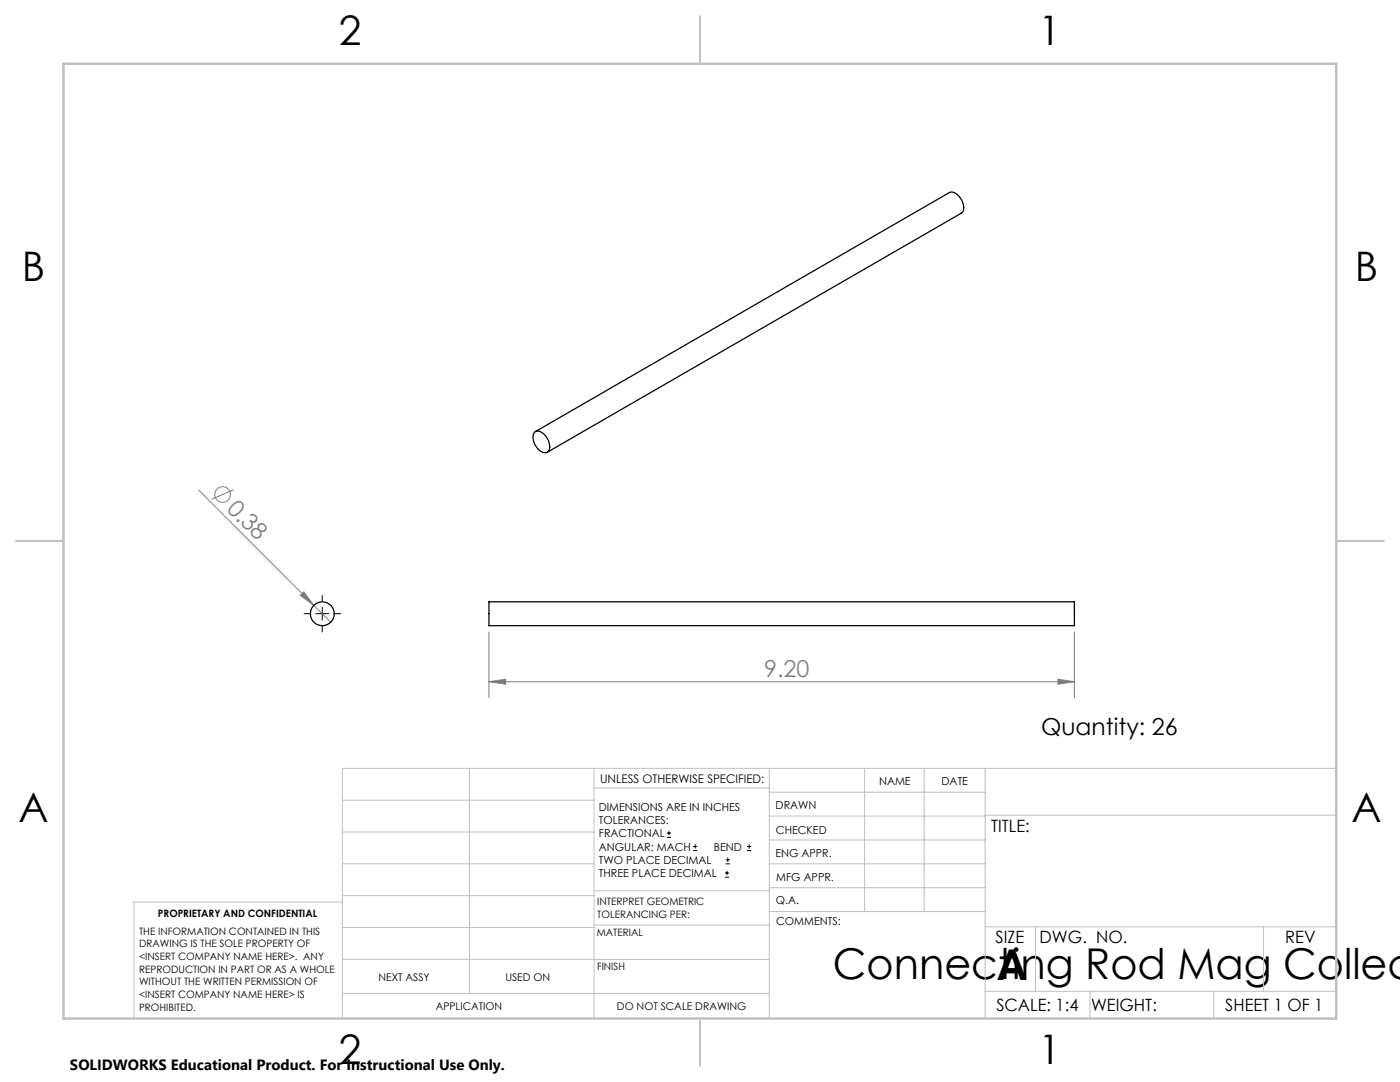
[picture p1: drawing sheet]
<svg xmlns="http://www.w3.org/2000/svg" width="279mm" height="216mm" viewBox="0 0 279 216" stroke-linecap="round" stroke-linejoin="round" font-family="sans-serif">
<g fill="none" stroke="#808080" stroke-width=".2">
<path d="M39.7 97.8l22.9 23M46.6 97.7l-4.4 1.9M60.6 118.1l2 2.7-2.7-2zM62.6 120.8l3.4 3.3M97.6 136l3.3-.5v1zM97.6 126.1v13.1M97.6 136h116.8M211.1 135.5l3.3 .5-3.3 .5zM214.4 126.1v13.1"/>
<circle cx="44.4" cy="98.7" r="1.56"/>
</g>
<g fill="none" stroke="#000" stroke-width=".2">
<path d="M64.3 118.8v1.1M60.7 122.4h1.1M63 122.4h2.6M64.3 121.2v2.5M64.3 125v1.1M66.9 122.4h1.1M133.1 167.1h.8M133.1 166.2h.8M133.5 165.8v.9M138.3 169.7h.8M138.3 168.9h.8M138.7 168.5v.8"/>
<path d="M144.7 175h.8M144.7 174.2h.8M144.8 172.4h.9M144.8 171.6h.9M145.1 173.8v.8M145.2 171.1v.9M149.1 169.7h.8M149.1 168.9h.8M149.5 168.5v.8"/>
</g>
<g fill="none" stroke="#c0c0c0" stroke-width=".2">
<path d="M68.3 159.7h50.3M93.7 153.3v44.9M118.6 153.3v49.9M118.6 157.2h34.9M153.5 153.3v49.9M153.5 158.1h43.1M172.5 153.3v28.6M184.4 153.3v28.6M196.6 153.3v49.9M266.7 153.3h-198.4v49.9M68.3 178.7h50.3M68.3 172.4h50.3"/>
<path d="M68.3 166h50.3M68.3 180h-41.6v23.2M118.6 177.7h35M153.5 167.6h43.1M153.5 162.8h43.1M153.5 172.4h43.1M153.5 177.1h43.1M196.6 162.7h70.1M68.3 198.2h85.2M68.3 191.4l85.2 .1M68.3 185.1h50.3M118.6 184.6h35"/>
<path d="M153.6 181.9h43M196.6 197.8h70.1M196.6 184.9h70.1M206.7 184.9v12.9M217.5 197.8v5.4M242.2 197.8v5.4M252.2 184.9v12.9"/>
</g>
<path d="M139.7 3.2v9.5M3.1 107.9h9.6M266.7 107.9h9.5M139.7 203.2v9.6" fill="none" stroke="#c0c0c0" stroke-width=".25"/>
<path d="M12.7 12.7h254v190.5h-254z" fill="none" stroke="#c0c0c0" stroke-width=".5"/>
<g fill="#808080">
<path d="M60.6 118.1l2 2.7-2.7-2z"/>
<path d="M97.6 136l3.3-.5v1zM211.1 135.5l3.3 .5-3.3 .5z"/>
</g>
<g fill="none" stroke="#000" stroke-width=".25">
<path d="M106.6 86.3a1.26 1.26 0 0 1 1.9 .3 3.1 3.1 0 0 1 1 3.4 1.47 1.47 0 0 1-2.2-.5 2.98 2.98 0 0 1-.7-3.2zM106.9 86.1l82.6-47.7a2.42 2.42 0 0 1 2.6 1.9 1.78 1.78 0 0 1-.3 2.2l-82.6 47.7M97.6 120.1h116.8v4.7h-116.8z"/>
<circle cx="64.3" cy="122.5" r="2.39"/>
</g>
<g font-size="8.5">
<text x="166.2" y="195.4">Connecting Rod Mag Collec</text>
<text x="198.9" y="195.5">A</text>
</g>
<g font-size="8.1">
<text x="67.6" y="8.9">2</text>
<text x="207.3" y="8.9">1</text>
<text x="4.4" y="56.1">B</text>
<text x="270.4" y="56.1">B</text>
<text x="3.7" y="164.1">A</text>
<text x="269.7" y="164.1">A</text>
<text x="67.6" y="212.4">2</text>
<text x="207.3" y="212.4">1</text>
</g>
<g font-size="4.7" fill="#808080">
<text x="45.1" y="101.7" transform="rotate(45 45.1 101.7)">0.38</text>
<text x="152.5" y="135">9.20</text>
</g>
<text font-size="4.7" x="207.8" y="146.7">Quantity: 26</text>
<g font-size="3.4">
<text x="197.8" y="166">TITLE:</text>
<text x="198.7" y="188.1">SIZE</text>
<text x="207.5" y="188.1">DWG. NO.</text>
<text x="256.5" y="188.2">REV</text>
<text x="198.8" y="201.7">SCALE: 1:4</text>
<text x="217.7" y="201.8">WEIGHT:</text>
<text x="244.5" y="201.7">SHEET 1 OF 1</text>
</g>
<text font-size="3" x="14" y="213.5">SOLIDWORKS Educational Product. For Instructional Use Only.</text>
<text font-size="2.4" x="119.8" y="156.2">UNLESS OTHERWISE SPECIFIED:</text>
<g font-size="2.2">
<text x="119.5" y="161.8">DIMENSIONS ARE IN INCHES</text>
<text x="154.8" y="161.4">DRAWN</text>
<text x="175.4" y="156.6">NAME</text>
<text x="187.9" y="156.7">DATE</text>
<text x="119.5" y="164.4">TOLERANCES:</text>
<text x="119.5" y="167.1">FRACTIONAL</text>
<text x="154.9" y="166.3">CHECKED</text>
<text x="119.5" y="169.7">ANGULAR: MACH</text>
<text x="119.5" y="172.4">TWO PLACE DECIMAL</text>
<text x="142.5" y="169.7">BEND</text>
<text x="154.8" y="171">ENG APPR.</text>
<text x="119.5" y="175">THREE PLACE DECIMAL</text>
<text x="154.9" y="175.7">MFG APPR.</text>
<text x="154.9" y="180.4">Q.A.</text>
<text x="154.9" y="184.6">COMMENTS:</text>
</g>
<g font-size="2.1">
<text x="75.5" y="195.7">NEXT ASSY</text>
<text x="100.9" y="195.7">USED ON</text>
<text x="86.9" y="201.5">APPLICATION</text>
<text x="123.1" y="201.6">DO NOT SCALE DRAWING</text>
</g>
<g font-size="2">
<text x="31.5" y="182.9">PROPRIETARY AND CONFIDENTIAL</text>
<text x="119.2" y="180.6">INTERPRET GEOMETRIC</text>
<text x="119.2" y="183.1">TOLERANCING PER:</text>
<text x="27.8" y="186.5">THE INFORMATION CONTAINED IN THIS</text>
<text x="27.8" y="189">DRAWING IS THE SOLE PROPERTY OF</text>
<text x="27.8" y="191.6">&lt;INSERT COMPANY NAME HERE&gt;. ANY</text>
<text x="119.1" y="186.7">MATERIAL</text>
<text x="27.8" y="194.1">REPRODUCTION IN PART OR AS A WHOLE</text>
<text x="27.8" y="196.6">WITHOUT THE WRITTEN PERMISSION OF</text>
<text x="119.1" y="193.5">FINISH</text>
<text x="27.8" y="199.1">&lt;INSERT COMPANY NAME HERE&gt; IS</text>
<text x="27.8" y="201.7">PROHIBITED.</text>
</g>
</svg>
